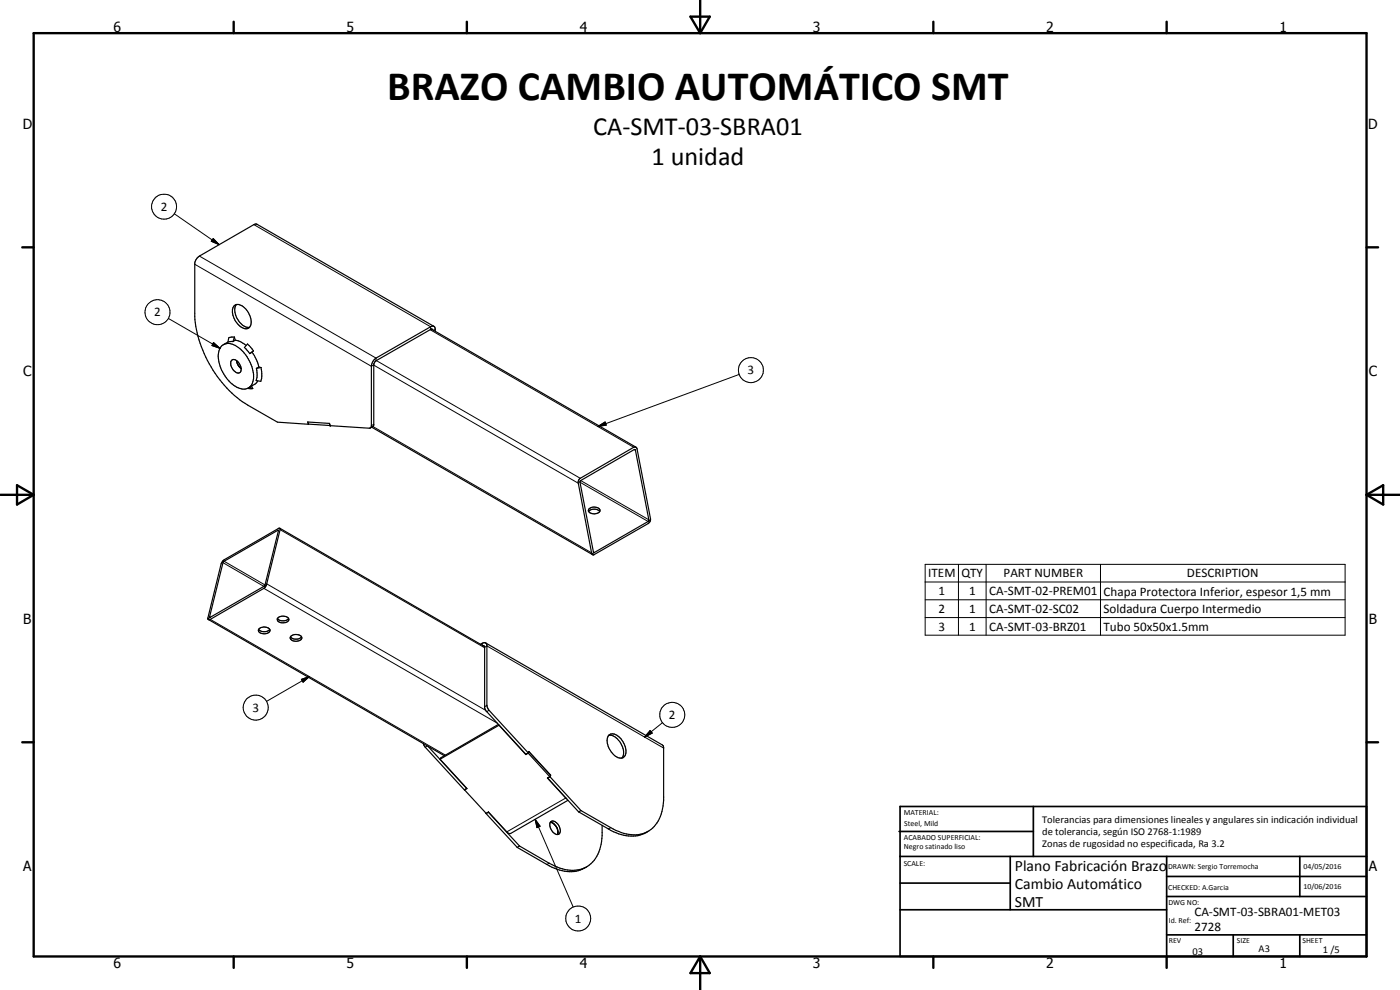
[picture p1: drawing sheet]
<svg xmlns="http://www.w3.org/2000/svg" width="420mm" height="297mm" viewBox="0 0 420 297" stroke-linecap="round" stroke-linejoin="round" font-family="sans-serif">
<g fill="none" stroke="#000" stroke-width=".35">
<path d="M70.3 91.8a2.01 2.01 0 0 1 2.7 .2 5 5 0 0 1 2 6.1 2.02 2.02 0 0 1-3-.3 5.4 5.4 0 0 1-1.9-5.8zM70.9 91.4a4.5 4.5 0 0 0 .8 5 3.7 3.7 0 0 0 3.2 1.8M129.4 98.7l61.4 35.5M129.9 99l-.5-.2-16.8 9.7-.4 .8v18.3l-.2 .3-.8 .5M130.2 97.9l-53.2-30.7-.8 .2-16.4 9.4-1.1 1.2-.2 1v15.9a35.4 35.4 0 0 0 15.8 26.6l9 5.2 9.2 .6M130.6 99.4v-.6a.84 .84 0 0 0-.4-.9 .84 .84 0 0 0-1 .1l-16.4 9.4a3.3 3.3 0 0 0-1.3 2.5v18l-.3 .5M66.5 103.8a4.2 4.2 0 0 1 5.5 .8 10.5 10.5 0 0 1 3.8 10.3 3.1 3.1 0 0 1-4.8 1.3 10.9 10.9 0 0 1-5.3-10.9zM68.4 102.6l-1.4 .8M69.5 108.1a1.63 1.63 0 0 1 2.4 1.1 1.72 1.72 0 0 1-.2 2.7 2.84 2.84 0 0 1-2.2-3.8zM69.9 102.5l-1.5 .2M70.3 101.1l-.4 1.4M70.3 101.1l.3 1"/>
<path d="M70.3 101.1l-1.6 .2-.3 1.4M70.6 102.1l1.4 .3 1.9 1.3M70.6 102.1l-.7 .4M71 108.2a3.4 3.4 0 0 0 1.4 2.4M74.3 116.5l1.5 .1M74.9 116.2l.9 .4M75.5 115.9l.3 .7M75.6 105.7a11.7 11.7 0 0 1 2.1 4.4M75.6 105.7l-.6 .4M76.1 105.3l-1.1 .8M76.1 105.3l-.5 .4M76.1 105.3l-1.8-2.1-.9 1.1 1.6 1.8"/>
<path d="M77.4 114.3l-.8 .9-2 1.2M77.7 110.1l.6 .2M77.7 110.1l-.7 .4M78.3 110.3l-1.3 .2M78.3 110.3l.3 2.7-.3 1.4-1.4-.2 .3-1.4-.2-2.3M92.4 126.6l.2 .7M92.5 127.3l-.1-.7 6.5 .4 .2 .7M92.6 127.3h-.1M92.6 127.3l18.6 1.1M111.6 128.2l66.2 38.2M190.8 134.2h-.6l-16.1 9.3-.4 .5-.1 1 4.1 21.2M190.8 134.2l.4 .3 4 21.5"/>
<path d="M83.9 158.5l-17.1 9.8-.4 .9-4 16.5M83.9 158.5l.2 .3-4.1 16.5-.5 1-16.4 9.5-.5 .1-.2-.2M84 158.5l61.4 35.5M176.6 153.5a2.35 2.35 0 0 1 3.4 0M176.8 152.7a2.22 2.22 0 0 1 3.3 .4 1.92 1.92 0 0 1-2.5 1 .87 .87 0 0 1-.9-.4 .87 .87 0 0 1 .1-1zM194.5 156.5l.2-.5-4-20.9-.3-.2-16.3 9.4v.4l4 20.9 .3 .2M194.5 156.5l-16.1 9.3M195.2 156l-.7 .5M195.2 156l-.7 1.1-16.2 9.4-.5-.1M79.2 175.9l.3-.4 4.1-16.2-.2-.2-16.4 9.6-4.1 16.4 .2 .1M79.2 175.9l-16.1 9.3M80 175.5l-.8 .4"/>
<path d="M177.7 166.2l.1 .2M178.4 165.8l-.7 .4M62.6 185.9l70.7 40.8M63.1 185.2l-.7 .5M77.6 188.8a2.35 2.35 0 0 0 3.4 0M77.8 188.6a2.25 2.25 0 0 1 3.3 .5 2.01 2.01 0 0 1-3.6 .1zM83.3 185.6a2.35 2.35 0 0 0 3.3 0M83.3 185.5a2.18 2.18 0 0 1 3.4 .3 2.12 2.12 0 0 1-3.4 .5zM87.2 191.1a2.36 2.36 0 0 0 3.3 0M87.3 190.9a2.21 2.21 0 0 1 3.3 .4 1.96 1.96 0 0 1-2.8 .9 .82 .82 0 0 1-.5-1.3zM144.2 193.3l1.2-.5 .4 .2 .3 .5 .1 18.6 .6 1 11.7 12.8M145 193.7l.4 .4 .1 18.5 .4 .7 11.9 13 .7-.4"/>
<path d="M145.7 192.9l53.1 30.6 .4 .7v15.9a10.8 10.8 0 0 1-5 9.5 11.1 11.1 0 0 1-10.1-.8l-9.7-5.6M149.6 217.3l-17.3 10.1-.2 .4M149.8 217.6h.1M149.8 217.6l8 8.8M149.8 217.6l-17.7 10.2M127 223.1l.6 1.1 11.7 12.8 .7-.4M128.5 223.9l11.5 12.7M132.1 227.8l8.1 8.8-.8 .4M139.4 237l15.8 17.3M139.5 236.9l-.1 .1M140.1 236.5l-.1 .1M157.9 226.2l-.1 .2"/>
<path d="M158.5 225.9l.2-.4 6.6 7.1M158.5 226l15.9 17.2M158.5 226l-.7 .4M158.7 225.6l6.5 7M158.7 225.6l-.2 .4M158.7 225.6h.1M165 233l-.6 .4M165.3 232.6l-.3 .4-.7 .4 9.3 10.2M165.3 232.6l-.1 .1M169.8 239.4l.3 .3M182.7 220.6a4.8 4.8 0 0 1 4.3 4l.1 1.6-.5 1.3M182.7 220.6a2.31 2.31 0 0 1 3.1 .5 5 5 0 0 1 1.6 5.8 2.43 2.43 0 0 1-3.6-.9 4.6 4.6 0 0 1-1.1-5.4z"/>
<path d="M146.6 243.7l-.6 .3M146.6 243.7l9.3 10.1M146.6 243.6l-.7 .5M146.6 243.6v.1M155.2 254.3l8.9 5.1a11.1 11.1 0 0 0 11.2 1.1l.8-.4M155.9 253.8l-.7 .5M165.2 246.8a2.93 2.93 0 0 1 2.1 3.6M165.2 246.7l.1-.2a1.71 1.71 0 0 1 2.4 1.1 1.68 1.68 0 0 1-.2 2.8 2.88 2.88 0 0 1-2.3-3.7zM170.5 240.1l-17.4 10-.8-.3-5.7-6.2M173.6 243.6l9 5.1a11.1 11.1 0 0 0 11.9 .7M174.4 243.2l-.8 .4M180.7 247.6a16.9 16.9 0 0 1-1.3 8.7 8.6 8.6 0 0 1-11.4 4.2l-3.2-1.5-8.9-5.2"/>
</g>
<g fill="none" stroke="#000" stroke-width=".3">
<path d="M52.3 64.1l13.5 9.3M58.5 79.3l53 30.6 .7-.4M59.8 76.8l53 30.6v.8M64 71.6l1.8 1.8-2.4-1zM76.2 67.4l53 30.6v.8M50.5 95.5l15.5 9M129.1 98.9l61.1 35.3M130.6 98.8l-.5 .3M64.1 102.8l1.9 1.7-2.4-.8zM112.2 109.6l61.4 35.4M113 108.2l61.1 35.3M221.8 112.4l-42.4 15.6"/>
<path d="M111.9 128l65.6 37.9M112.2 127.3l-.7 .4M179.4 128l2.2-1.4 .3 1zM190.4 134.9l.3 .2M83.3 159.1l.3 .2M84.1 158.9l61.3 35.5M174.1 144.7l20.4 11.8M174.3 144.2l20.4 11.8M66.9 168.8l12.3 7.1M67.3 168.4l12.2 7.1M79.2 176.5l70 40.5M80 175.2l65.8 37.9"/>
<path d="M178.1 165.6l.3 .2M277.7 169.3h126v21.3h-126zM277.7 174.6h126M277.7 180h126M287.6 169.3v21.3M295.9 169.3v21.3M330.3 169.3v21.3M62.9 185.1l.2 .1M63.1 185.8l70.6 40.8M144.7 193v.6M145.4 194.2l.7-.4 53.1 30.7M277.7 185.3h126"/>
<path d="M90.5 203.8l2.4-.8-1.9 1.7zM92.9 203l-12.9 7.4M146.1 211.6l-.7 .4M146.8 213.1l-.7 .4M195.1 219.2l.6 .8-2.2 1.1zM198.8 216.8l-5.3 4.3M128.3 223.8l-.7 .4M169.8 239.4h.1M169.8 239.4l-17.7 10.2M160.6 245.8l1.5 2.1-.9 .4zM160.6 245.8l11.4 26.4M164.8 259l-.7 .4"/>
<path d="M183.3 248.3l-.7 .4"/>
<circle cx="49.2" cy="62" r="3.8"/>
<circle cx="47.3" cy="93.7" r="3.8"/>
<circle cx="225.4" cy="111" r="3.8"/>
<circle cx="76.7" cy="212.3" r="3.8"/>
<circle cx="201.8" cy="214.5" r="3.7"/>
<circle cx="173.5" cy="275.6" r="3.8"/>
</g>
<circle cx="99.1" cy="127.7" r=".18" fill="#000"/>
<g fill="none" stroke="#000" stroke-width=".71">
<path d="M10.1 9.9h400v277.1h-400zM70.1 6.5v3.4M140.1 6.5v3.4M207.2 5h5.8l-2.9 4.9zM210.1 0v9.9M280.1 6.5v3.4M350.1 6.5v3.4M6.7 74.2h3.4M410.1 74.2h3.5M.1 148.5h10M5.1 145.6l5 2.9-5 2.9zM410.1 148.5h10"/>
<path d="M410.1 148.5l5-2.9v5.8zM6.7 222.7h3.4M410.1 222.7h3.5M70.1 287v3.4M140.1 287v3.4M210.1 287v10M210.1 287l2.9 5h-5.8zM280.1 287v3.4M350.1 287v3.4"/>
</g>
<g fill="none" stroke="#000" stroke-width=".51">
<path d="M269.8 249.5h40.3M270.1 242h140v45h-140zM270.1 257h140M303.2 257v16M310.1 242v15M350.1 257v30M390.1 257v12M270.1 265h33.1M270.1 273h80M350.1 269h60M350.1 263h60M350.1 280.5h60"/>
<path d="M370.1 280.5v6.5M390.1 280.5v6.5"/>
</g>
<path d="M64 71.6l1.8 1.8-2.4-1zM64.1 102.8l1.9 1.7-2.4-.8zM179.4 128l2.2-1.4 .3 1zM90.5 203.8l2.4-.8-1.9 1.7zM195.1 219.2l.6 .8-2.2 1.1zM160.6 245.8l1.5 2.1-.9 .4z" fill="#000"/>
<text font-size="12.6" x="116.2" y="29.9">BRAZO CAMBIO AUTOMÁTICO SMT</text>
<g font-size="7.9">
<text x="178" y="40.4">CA-SMT-03-SBRA01</text>
<text x="195.5" y="49.4">1 unidad</text>
</g>
<g font-size="4.7">
<text x="304.6" y="261.2">Plano Fabricación Brazo</text>
<text x="304.6" y="266.6">Cambio Automático</text>
<text x="304.6" y="272">SMT</text>
</g>
<g font-size="4.2">
<text x="34" y="9.6">6</text>
<text x="104" y="9.6">5</text>
<text x="174" y="9.6">4</text>
<text x="244" y="9.6">3</text>
<text x="314" y="9.6">2</text>
<text x="384" y="9.6">1</text>
<text x="6.8" y="38.7">D</text>
<text x="410.6" y="38.7">D</text>
<text x="7" y="112.9">C</text>
<text x="410.8" y="112.9">C</text>
<text x="7" y="187.1">B</text>
<text x="410.8" y="187.1">B</text>
<text x="7" y="261.4">A</text>
<text x="410.8" y="261.4">A</text>
<text x="34" y="290.4">6</text>
<text x="104" y="290.4">5</text>
<text x="174" y="290.4">4</text>
<text x="244" y="290.4">3</text>
<text x="314" y="290.4">2</text>
<text x="384" y="290.4">1</text>
</g>
<g font-size="3.9">
<text x="48.2" y="63.3">2</text>
<text x="46.3" y="95">2</text>
<text x="224.4" y="112.4">3</text>
<text x="278.5" y="173.3">ITEM</text>
<text x="288.5" y="173.3">QTY</text>
<text x="301.2" y="173.3">PART NUMBER</text>
<text x="356.2" y="173.3">DESCRIPTION</text>
<text x="281.7" y="178.6">1</text>
<text x="290.8" y="178.6">1</text>
<text x="296.9" y="178.6">CA-SMT-02-PREM01</text>
<text x="331.2" y="178.7">Chapa Protectora Inferior, espesor 1,5 mm</text>
<text x="281.7" y="183.9">2</text>
<text x="290.8" y="183.9">1</text>
<text x="296.9" y="183.9">CA-SMT-02-SC02</text>
<text x="331.2" y="184">Soldadura Cuerpo Intermedio</text>
<text x="281.7" y="189.2">3</text>
<text x="290.8" y="189.2">1</text>
<text x="296.9" y="189.2">CA-SMT-03-BRZ01</text>
<text x="331.2" y="189.3">Tubo 50x50x1.5mm</text>
<text x="75.8" y="213.6">3</text>
<text x="200.8" y="215.8">2</text>
<text x="358.5" y="275">CA-SMT-03-SBRA01-MET03</text>
<text x="172.5" y="276.9">1</text>
<text x="358.5" y="279.4">2728</text>
</g>
<g font-size="3.1">
<text x="312.7" y="246.8">Tolerancias para dimensiones lineales y angulares sin indicación individual</text>
<text x="312.7" y="250.4">de tolerancia, según ISO 2768-1:1989</text>
<text x="312.7" y="254">Zonas de rugosidad no especificada, Ra 3.2</text>
<text x="357.9" y="286.4">03</text>
<text x="377.7" y="285.6">A3</text>
<text x="397" y="285.9">1 /5</text>
</g>
<g font-size="2.4">
<text x="271.2" y="244.4">MATERIAL:</text>
<text x="271.3" y="252">ACABADO SUPERFICIAL:</text>
<text x="271.4" y="247.9">Steel, Mild</text>
<text x="271.3" y="254.6">Negro satinado liso</text>
<text x="271.2" y="259.7">SCALE:</text>
<text x="350.6" y="260.8">DRAWN: Sergio Torremocha</text>
<text x="391.2" y="260.6">04/05/2016</text>
<text x="350.6" y="267">CHECKED: A.Garcia</text>
<text x="391.2" y="266.7">10/06/2016</text>
<text x="350.6" y="271.4">DWG NO:</text>
<text x="350.8" y="276.9">Id. Ref:</text>
<text x="350.8" y="282.8">REV</text>
<text x="371.2" y="282.9">SIZE</text>
<text x="390.9" y="282.9">SHEET</text>
</g>
</svg>
